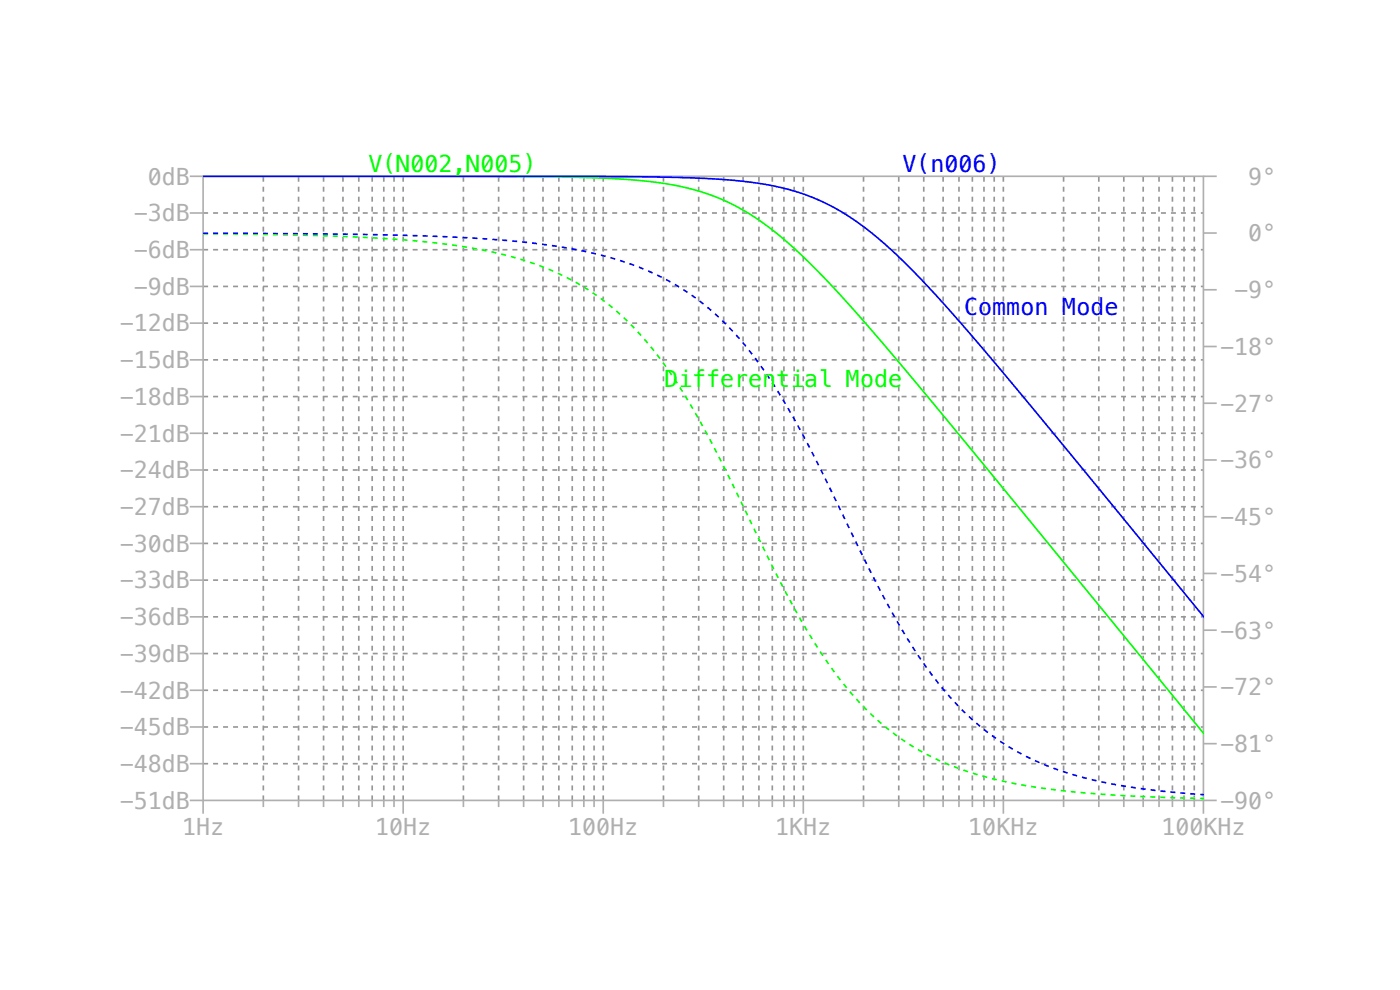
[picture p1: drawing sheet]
<svg xmlns="http://www.w3.org/2000/svg" width="297mm" height="210mm" viewBox="0 0 297 210" stroke-linecap="round" stroke-linejoin="round" font-family="sans-serif">
<g fill="none" stroke="#afafaf" stroke-width=".35">
<path d="M40.3 37.4h2.8M43.1 37.4h212.2v132.4h-212.2zM255.3 37.4h2.8M40.3 53h2.8M40.3 45.2h2.8M255.3 49.4h2.8M40.3 76.3h2.8M40.3 68.5h2.8M40.3 60.8h2.8M255.3 73.5h2.8M255.3 61.5h2.8M40.3 99.7h2.8"/>
<path d="M40.3 91.9h2.8M40.3 84.1h2.8M255.3 97.6h2.8M255.3 85.5h2.8M40.3 115.3h2.8M40.3 107.5h2.8M255.3 109.6h2.8M40.3 138.6h2.8M40.3 130.8h2.8M40.3 123.1h2.8M255.3 133.7h2.8M255.3 121.6h2.8"/>
<path d="M40.3 154.2h2.8M40.3 146.4h2.8M255.3 157.7h2.8M255.3 145.7h2.8M40.3 169.8h2.8v2.8M40.3 162h2.8M55.9 169.8v1.4M63.3 169.8v1.4M68.6 169.8v1.4M72.8 169.8v1.4M76.1 169.8v1.4M79 169.8v1.4"/>
<path d="M81.4 169.8v1.4M83.6 169.8v1.4M85.5 169.8v2.8M98.3 169.8v1.4M105.8 169.8v1.4M111.1 169.8v1.4M115.2 169.8v1.4M118.6 169.8v1.4M121.4 169.8v1.4M123.9 169.8v1.4M126 169.8v1.4M128 169.8v2.8"/>
<path d="M140.7 169.8v1.4M148.2 169.8v1.4M153.5 169.8v1.4M157.6 169.8v1.4M161 169.8v1.4M163.8 169.8v1.4M166.3 169.8v1.4M168.5 169.8v1.4M170.4 169.8v2.8M183.2 169.8v1.4M190.7 169.8v1.4M196 169.8v1.4"/>
<path d="M200.1 169.8v1.4M203.4 169.8v1.4M206.3 169.8v1.4M208.7 169.8v1.4M210.9 169.8v1.4M212.9 169.8v2.8M225.6 169.8v1.4M233.1 169.8v1.4M238.4 169.8v1.4M242.5 169.8v1.4M245.9 169.8v1.4M248.7 169.8v1.4"/>
<path d="M251.2 169.8v1.4M253.4 169.8v1.4M258.1 169.8h-2.8v2.8"/>
</g>
<g fill="none" stroke="#969696" stroke-width=".35" stroke-dasharray="1.1 1.1" stroke-linecap="butt">
<path d="M43.1 53h212.2M43.1 45.2h212.2M43.1 76.3h212.2M43.1 68.5h212.2M43.1 60.8h212.2M43.1 99.7h212.2M43.1 91.9h212.2M43.1 84.1h212.2M43.1 115.3h212.2M43.1 107.5h212.2M43.1 138.6h212.2M43.1 130.8h212.2"/>
<path d="M43.1 123.1h212.2M43.1 154.2h212.2M43.1 146.4h212.2M43.1 162h212.2M55.9 169.8v-132.4M63.3 169.8v-132.4M68.6 169.8v-132.4M72.8 169.8v-132.4M76.1 169.8v-132.4M79 169.8v-132.4M81.4 169.8v-132.4M83.6 169.8v-132.4"/>
<path d="M85.5 169.8v-132.4M98.3 169.8v-132.4M105.8 169.8v-132.4M111.1 169.8v-132.4M115.2 169.8v-132.4M118.6 169.8v-132.4M121.4 169.8v-132.4M123.9 169.8v-132.4M126 169.8v-132.4M128 169.8v-132.4M140.7 169.8v-132.4M148.2 169.8v-132.4"/>
<path d="M153.5 169.8v-132.4M157.6 169.8v-132.4M161 169.8v-132.4M163.8 169.8v-132.4M166.3 169.8v-132.4M168.5 169.8v-132.4M170.4 169.8v-132.4M183.2 169.8v-132.4M190.7 169.8v-132.4M196 169.8v-132.4M200.1 169.8v-132.4M203.4 169.8v-132.4"/>
<path d="M206.3 169.8v-132.4M208.7 169.8v-132.4M210.9 169.8v-132.4M212.9 169.8v-132.4M225.6 169.8v-132.4M233.1 169.8v-132.4M238.4 169.8v-132.4M242.5 169.8v-132.4M245.9 169.8v-132.4M248.7 169.8v-132.4M251.2 169.8v-132.4M253.4 169.8v-132.4"/>
</g>
<path d="M43.1 37.4l70.3 .1a208.8 208.8 0 0 1 28.1 1.5 47.5 47.5 0 0 1 25.5 12.4 249.2 249.2 0 0 1 24.3 26.2l17.9 21.6 46.3 56.5" fill="none" stroke="#0f0" stroke-width=".35"/>
<path d="M43.1 49.6l26.8 .4a206.2 206.2 0 0 1 34.5 3.4 55.8 55.8 0 0 1 34.5 21.2 145.9 145.9 0 0 1 15.3 25.8l5.2 10.5a215.5 215.5 0 0 0 16.6 30.2 56.6 56.6 0 0 0 23 20.1 90.4 90.4 0 0 0 29.3 6.8l11.5 .8 15.7 .6" fill="none" stroke="#0f0" stroke-width=".35" stroke-dasharray="1.1 1.1" stroke-linecap="butt"/>
<path d="M43.1 37.4l90.7 .1a205 205 0 0 1 28.1 1.5 47.6 47.6 0 0 1 25.6 12.5 254 254 0 0 1 24.2 26.3l43.8 53.2" fill="none" stroke="#00f" stroke-width=".35"/>
<path d="M43.1 49.5l28.1 .2 17.9 .3a207.7 207.7 0 0 1 35.8 3.5 55.9 55.9 0 0 1 35.7 23.1 170 170 0 0 1 15.4 26.8l3.8 7.9a210.2 210.2 0 0 0 16.6 30.1 56.1 56.1 0 0 0 24.3 20.4 96.6 96.6 0 0 0 29.4 6.4l5.4 .4" fill="none" stroke="#00f" stroke-width=".35" stroke-dasharray="1.1 1.1" stroke-linecap="butt"/>
<g font-size="4.9" fill="#afafaf">
<text x="31.3" y="39.2">0dB</text>
<text x="264.8" y="39.2">9°</text>
<text x="28.4" y="46.9">-3dB</text>
<text x="264.8" y="51.2">0°</text>
<text x="28.4" y="54.7">-6dB</text>
<text x="28.4" y="62.5">-9dB</text>
<text x="261.8" y="63.2">-9°</text>
<text x="25.4" y="70.3">-12dB</text>
<text x="258.8" y="75.3">-18°</text>
<text x="25.4" y="78.1">-15dB</text>
<text x="25.4" y="85.9">-18dB</text>
<text x="258.8" y="87.3">-27°</text>
<text x="25.4" y="93.7">-21dB</text>
<text x="25.4" y="101.5">-24dB</text>
<text x="258.8" y="99.3">-36°</text>
<text x="25.4" y="109.2">-27dB</text>
<text x="258.8" y="111.4">-45°</text>
<text x="25.4" y="117">-30dB</text>
<text x="25.4" y="124.8">-33dB</text>
<text x="258.8" y="123.4">-54°</text>
<text x="25.4" y="132.6">-36dB</text>
<text x="258.8" y="135.4">-63°</text>
<text x="25.4" y="140.4">-39dB</text>
<text x="25.4" y="148.2">-42dB</text>
<text x="258.8" y="147.5">-72°</text>
<text x="25.4" y="156">-45dB</text>
<text x="258.8" y="159.5">-81°</text>
<text x="25.4" y="163.8">-48dB</text>
<text x="25.4" y="171.5">-51dB</text>
<text x="258.8" y="171.5">-90°</text>
<text x="38.6" y="177.2">1Hz</text>
<text x="79.6" y="177.2">10Hz</text>
<text x="120.5" y="177.2">100Hz</text>
<text x="164.5" y="177.2">1KHz</text>
<text x="205.4" y="177.2">10KHz</text>
<text x="246.4" y="177.2">100KHz</text>
</g>
<g font-size="4.9" fill="#0f0">
<text x="78.2" y="36.4">V(N002,N005)</text>
<text x="140.9" y="82">Differ</text>
<text x="158.7" y="82">e</text>
<text x="161.7" y="82">n</text>
<text x="164.7" y="82">t</text>
<text x="167.6" y="82">i</text>
<text x="170.6" y="82">al Mode</text>
</g>
<g font-size="4.9" fill="#00f">
<text x="191.4" y="36.4">V(n006)</text>
<text x="204.6" y="66.7">C</text>
<text x="207.5" y="66.7">om</text>
<text x="213.5" y="66.7">mon Mod</text>
<text x="234.3" y="66.7">e</text>
</g>
</svg>
